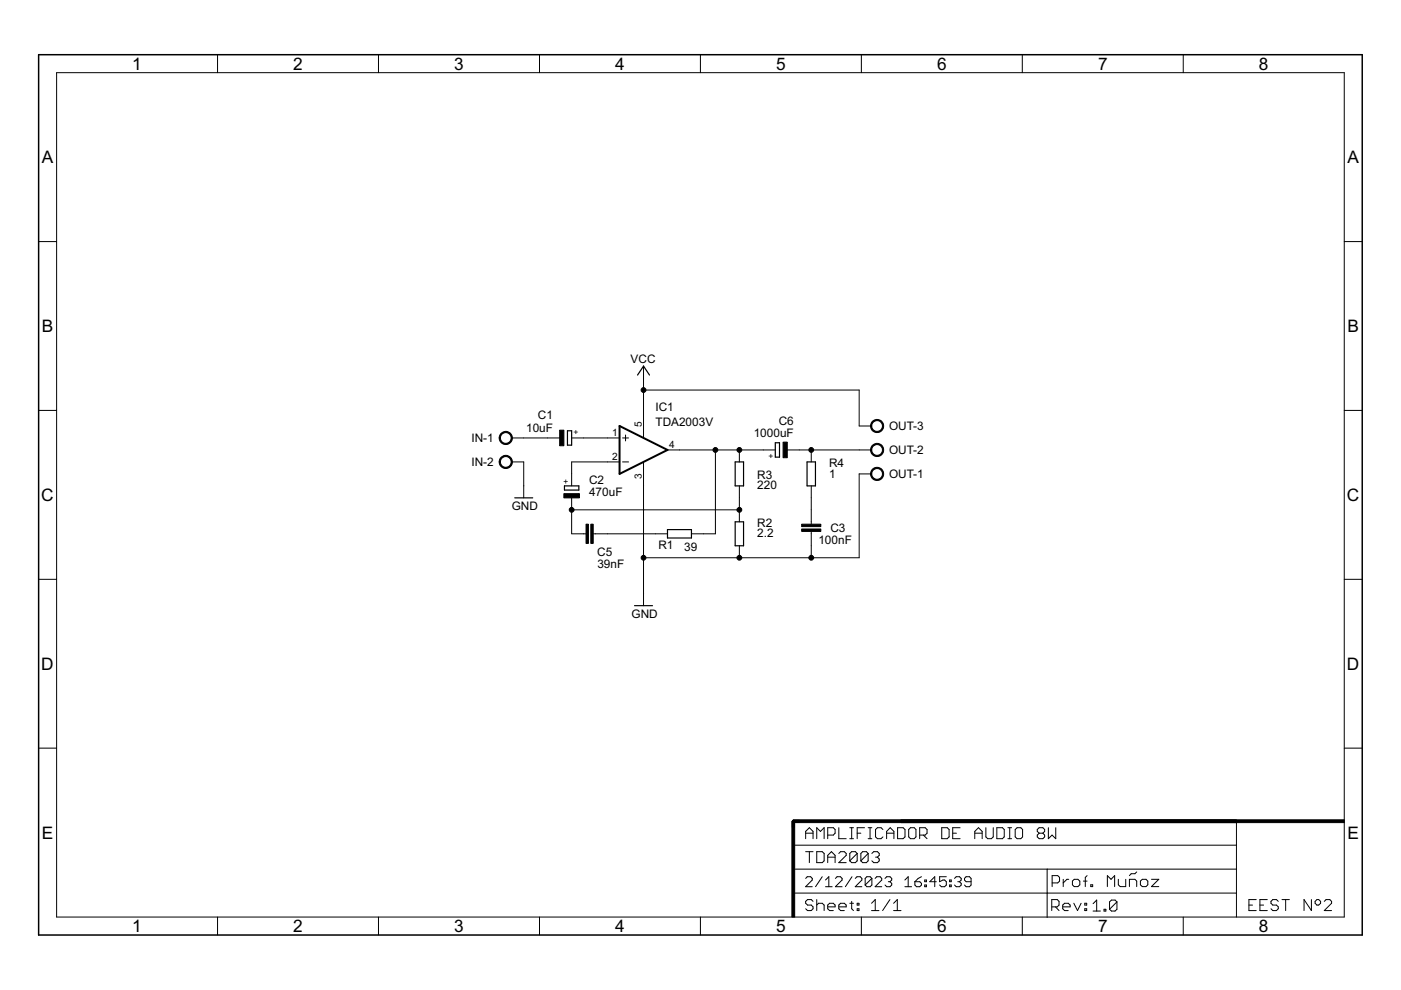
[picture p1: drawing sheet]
<svg xmlns="http://www.w3.org/2000/svg" width="297mm" height="210mm" viewBox="0 0 297 210" stroke-linecap="round" stroke-linejoin="round" font-family="sans-serif">
<path d="M131.4 90.3l10.1 5.1-10.1 5.1z" fill="none" stroke="#000" stroke-width=".42"/>
<g fill="none" stroke="#000" stroke-width=".21">
<path d="M12 15.4h273v179h-273zM46.1 11.6v3.8M80.2 11.6v3.8M114.4 11.6v3.8M148.5 11.6v3.8M182.6 11.6v3.8M216.7 11.6v3.8M250.9 11.6v3.8M8.2 51.2h3.8M285 51.2h3.8M136.4 77.6v15.3M8.2 87h3.8"/>
<path d="M108.5 92.9h10.2M108.5 97.9h2.5v7.7M121.2 92.9h10.2M131.4 97.9h-10.2v5.1M132 92.9h1.3M132 97.9h1.3M132.6 92.2v1.3M136.4 97.9v30.5M136.4 82.7h45.8v7.6h2.5M141.5 95.4h22.9M151.7 95.4v17.8h-5.1M156.8 95.4v2.5"/>
<path d="M166.9 95.4h17.8M172 95.4v2.5M285 87h3.8M121.2 105.6v7.6h3M121.2 108.1h35.6M125.8 113.2h15.7M156.8 103v7.6M156.8 115.7v2.6M172 103v8.1M172 112.7v5.6M184.7 100.5h-2.5v17.8h-45.8M8.2 122.8h3.8"/>
<path d="M285 122.8h3.8M8.2 158.6h3.8M285 158.6h3.8M168.2 179.2h93.9M170.8 177.8v-1.5l.8-.8 .8 .8v1.5M170.8 176.7h1.6M173.2 177.8v-2.3l.7 .8 .8-.8v2.3M175.5 177.1h1.2l.4-.4v-.8l-.4-.4h-1.2v2.3M177.8 175.5v2.3h1.6M180.2 175.5h.8M180.2 177.8h.8M180.6 175.5v2.3"/>
<path d="M181.7 176.7h.8M183.3 175.5h-1.6v2.3M184.1 175.5h.7M184.1 177.8h.7M184.5 175.5v2.3M187.2 175.9l-.4-.4h-.8l-.4 .4v1.5l.4 .4h.8l.4-.4M188 176.7h1.5M188 177.8v-1.5l.7-.8 .8 .8v1.5M190.3 175.5h1.2l.4 .4v1.5l-.4 .4h-1.2zM193 175.5h.8l.4 .4v1.5l-.4 .4h-.8l-.3-.4v-1.5zM195 177.1h1.2l.4-.4v-.8l-.4-.4h-1.2v2.3M195.8 177.1l.8 .7"/>
<path d="M199.7 175.5h1.1l.4 .4v1.5l-.4 .4h-1.1zM202 176.7h.8M203.6 175.5h-1.6v2.3h1.6M206.7 176.7h1.5M206.7 177.8v-1.5l.8-.8 .7 .8v1.5M209 175.5v1.9l.4 .4h.8l.4-.4v-1.9M211.3 175.5h1.2l.4 .4v1.5l-.4 .4h-1.2zM213.7 175.5h.8M213.7 177.8h.8M214.1 175.5v2.3M215.2 175.9l.4-.4h.8l.4 .4v1.5l-.4 .4h-.8l-.4-.4zM220.3 176.7h.8"/>
<path d="M220.3 176.7l-.4-.4v-.4l.4-.4h.8l.4 .4v.4l-.4 .4M220.3 176.7l-.4 .4v.3l.4 .4h.8l.4-.4v-.3l-.4-.4M222.3 175.5v2.3l.8-.7 .7 .7v-2.3M262.1 174.1v20.3M46.1 194.4v3.8M80.2 194.4v3.8M114.4 194.4v3.8M148.5 194.4v3.8M168.2 189.4h93.9M168.2 184.3h93.9M170.8 180.6h1.6M170.8 186.2l.4-.3h.7l.3 .3v.4l-1.4 1.4h1.4"/>
<path d="M171.6 180.6v2.3M172.4 191.1l-.4-.4h-.8l-.4 .4v.4l.4 .4h.8l.4 .4v.4l-.4 .4h-.8l-.4-.4M173.2 180.6h1.1l.4 .4v1.5l-.4 .4h-1.1zM173.2 190.7v2.4M173.2 191.9l.3-.4h.8l.4 .4v1.2M174.3 185.9l-1.4 2.1M175 188h1.4M175 186.6l.7-.7v2.1M175.5 182.9v-1.5l.8-.8 .8 .8v1.5M175.5 192.3h1.6v-.4l-.4-.4h-.8l-.4 .4v.8l.4 .4h.8M175.5 181.7h1.6M177.1 186.2l.4-.3h.7l.3 .3v.4l-1.4 1.4h1.4"/>
<path d="M177.8 181l.4-.4h.8l.4 .4v.4l-1.6 1.5h1.6M177.8 192.3h1.6v-.4l-.4-.4h-.8l-.4 .4v.8l.4 .4h.8M180.2 191.5h.8M180.6 191.1v1.6l.4 .4M180.6 185.9l-1.4 2.1M181.3 186.2l.4-.3h.7l.3 .3v.4l-1.4 1.4h1.4M181.7 181l-.3-.4h-.8l-.4 .4v1.5M181.7 181v1.5l-.3 .4h-.8l-.4-.4M181.7 191.5h.4v.4h-.4zM181.7 192.7h.4v.4h-.4zM181.7 181l-1.5 1.5M182.6 194.4v3.8"/>
<path d="M184.1 181l-.4-.4h-.8l-.4 .4v1.5M184.1 181v1.5l-.4 .4h-.8l-.4-.4M184.1 181l-1.6 1.5M184.8 191.5l.8-.8v2.4M184.8 193.1h1.6M184.8 181l.5-.4h.7l.4 .4v.4l-.4 .3M184.8 186.2v1.4l-.3 .4h-.7l-.4-.4M184.8 186.2l-.3-.3h-.7l-.4 .3v1.4M184.8 186.2l-1.4 1.4M185.5 186.2l.4-.3h.7l.3 .3v.4l-1.4 1.4h1.4M185.6 181.7h.4M186 181.7l.4 .4v.4l-.4 .4h-.7l-.5-.4"/>
<path d="M187.6 186.2l.4-.3h.7l.4 .3v.4l-.4 .3M188.3 186.9h.4M188.7 190.7l-1.6 2.4M188.7 186.9l.4 .4v.3l-.4 .4h-.7l-.4-.4M189.5 191.5l.7-.8v2.4M189.5 193.1h1.5M191.9 188h1.4M191.9 186.6l.7-.7v2.1M194 186.9h1l.4 .4v.3l-.4 .4h-.7l-.3-.4zM195.4 185.9l-.7 .3-.7 .7M196.1 187.6h.3v.4h-.3zM196.1 186.6h.3v.3h-.3z"/>
<path d="M198.5 186.9h-1.4l1.1-1v2.1M200.6 185.9h-1.4v1l.7-.3h.4l.3 .3v.7l-.3 .4h-.7l-.4-.4M201.3 187.6h.4v.4h-.4zM201.3 186.6h.4v.3h-.4zM202.4 186.2l.3-.3h.7l.4 .3v.4l-.4 .3M203.1 186.9h.3M203.4 186.9l.4 .4v.3l-.4 .4h-.7l-.3-.4M205.9 186.9h-1.1l-.3-.3v-.4l.3-.3h.7l.4 .3v1.4l-.4 .4h-.7l-.3-.4M216.7 194.4v3.8M222 184.3v10.2M223 192.3h1.2l.3-.4v-.8l-.3-.4h-1.2v2.4M223.1 187.2h1.2l.3-.4v-.8l-.3-.3h-1.2v2.3"/>
<path d="M223.8 192.3l.7 .8M225.3 192.3h1.6v-.4l-.4-.4h-.8l-.4 .4v.8l.4 .4h.8M225.4 186.4v1.6M226.6 186.4h-.4l-.8 .8M227.7 191.5l.8 1.6 .7-1.6M227.8 186.4h.7l.4 .4v.8l-.4 .4h-.7l-.4-.4v-.8zM229.7 186.8h.8M230 192.7h.4v.4h-.4zM230 191.5h.4v.4h-.4zM230.5 185.7l-.4 .3v2M231.3 187.6h.4v.4h-.4zM231.8 191.6l.7-.8v2.4"/>
<path d="M231.8 193.2h1.5M234.1 192.8h.4v.4h-.4zM234.8 188v-2.3l.8 .7 .7-.7v2.3M236.8 191.2v1.6l-.4 .4h-.8l-.4-.4M236.8 191.2l-.4-.4h-.8l-.4 .4v1.6M236.8 191.2l-1.6 1.6M237.1 186.4v1.2l.4 .4h1.2v-1.6M239.5 188v-1.6h1.1l.4 .4v1.2M241 184.9l-.4 .4h-.8l-.3 .4M241.8 186.8l.4-.4h.8l.4 .4v.8l-.4 .4h-.8l-.4-.4zM244.1 186.4h1.6l-1.6 1.6h1.6M250.9 194.4v3.8"/>
<path d="M264.8 191.9h.8M266.3 190.7h-1.5v2.4h1.5M267.1 191.9h.8M268.7 190.7h-1.6v2.4h1.6M271 191.1l-.4-.4h-.7l-.4 .4v.4l.4 .4h.7l.4 .4v.4l-.4 .4h-.7l-.4-.4M271.8 190.7h1.6M272.6 190.7v2.4M278 190.7v2.4l-1.5-2.4v2.4M279.2 190.7h.4l.4 .4v.4l-.4 .4h-.4l-.4-.4v-.4zM280.8 191.1l.4-.4h.7l.4 .4v.4l-1.5 1.6h1.5"/>
</g>
<path d="M135.2 79.5l1.2-1.9 1.3 1.9M120.3 91.3h.9v3.1h-.9zM155.9 97.9h1.7v5.1h-1.7zM164.4 93.9h.9v3h-.9zM171.1 97.9h1.8v5.1h-1.8zM109.1 105.6h3.8M119.7 103h3v.9h-3zM141.5 112.3h5.1v1.8h-5.1zM155.9 110.6h1.7v5.1h-1.7zM134.5 128.4h3.8" fill="none" stroke="#000" stroke-width=".25"/>
<path d="M118.7 91.2h.8v3.3h-.8zM166 93.7h.9v3.3h-.9zM119.5 104.7h3.4v.9h-3.4zM124.2 111.1h.6v4.1h-.6zM125.3 111.1h.5v4.1h-.5zM170 112.2h4v.5h-4zM170 111.1h4v.6h-4zM167.9 174.1h.6v20.3h-.6zM168.2 173.8h93.9v.6h-93.9zM191 173.8h94v.6h-94z" fill="#000" stroke="#000" stroke-width=".21"/>
<g fill="#000" stroke="#000" stroke-width=".21">
<path d="M106.2 91.9a1.4 1.4 0 0 1 2.2 .2 1.4 1.4 0 0 1-.8 2.1 1.4 1.4 0 0 1-1.8-1.3h.3a1.15 1.15 0 0 1 1.6-1.1 1.15 1.15 0 0 1 .3 1.9 1.15 1.15 0 0 1-1.9-.5v-.3h-.3z" fill-rule="evenodd"/>
<path d="M106.2 97a1.4 1.4 0 0 1 2.2 .2 1.4 1.4 0 0 1-.8 2.1 1.4 1.4 0 0 1-1.8-1.4h.3a1.15 1.15 0 0 1 1.6-1 1.15 1.15 0 0 1 .3 1.9 1.15 1.15 0 0 1-1.9-.6v-.3h-.3z" fill-rule="evenodd"/>
<path d="M184.9 94.4a1.4 1.4 0 0 1 2.3 .2 1.4 1.4 0 0 1-.8 2.1 1.4 1.4 0 0 1-1.8-1.3h.2a1.14 1.14 0 0 1 1.7-.9 1.14 1.14 0 0 1 .1 1.9 1.14 1.14 0 0 1-1.8-.7v-.3h-.2z" fill-rule="evenodd"/>
<path d="M184.9 89.4a1.4 1.4 0 0 1 2.3 .2 1.4 1.4 0 0 1-.8 2 1.4 1.4 0 0 1-1.8-1.3h.2a1.14 1.14 0 0 1 1.7-.9 1.14 1.14 0 0 1 .1 1.9 1.14 1.14 0 0 1-1.8-.7v-.3h-.2z" fill-rule="evenodd"/>
<path d="M184.9 99.5a1.4 1.4 0 0 1 2.2 .2 1.4 1.4 0 0 1-.7 2.1 1.4 1.4 0 0 1-1.8-1.3h.2a1.14 1.14 0 0 1 1.7-1 1.14 1.14 0 0 1 .2 2 1.14 1.14 0 0 1-1.9-.7v-.3h-.2z" fill-rule="evenodd"/>
<circle cx="136.4" cy="82.7" r=".51"/>
<circle cx="151.7" cy="95.4" r=".51"/>
<circle cx="156.8" cy="95.4" r=".51"/>
<circle cx="172" cy="95.4" r=".51"/>
<circle cx="121.2" cy="108.1" r=".51"/>
<circle cx="136.4" cy="118.3" r=".51"/>
<circle cx="156.8" cy="108.1" r=".51"/>
<circle cx="156.8" cy="118.3" r=".51"/>
<circle cx="172" cy="118.3" r=".51"/>
</g>
<path d="M169.5 174.1h-1.3v1.3" fill="none" stroke="#000" stroke-width=".61"/>
<path d="M8.2 11.6h280.6v186.6h-280.6z" fill="none" stroke="#000" stroke-width=".32"/>
<g font-size="4.1">
<text x="28" y="14.8">1</text>
<text x="62.2" y="14.8">2</text>
<text x="96.3" y="14.8">3</text>
<text x="130.4" y="14.8">4</text>
<text x="164.5" y="14.8">5</text>
<text x="198.7" y="14.8">6</text>
<text x="232.8" y="14.8">7</text>
<text x="266.9" y="14.8">8</text>
<text x="8.9" y="34.6">A</text>
<text x="285.7" y="34.6">A</text>
<text x="8.9" y="70.4">B</text>
<text x="285.7" y="70.4">B</text>
<text x="8.8" y="106.2">C</text>
<text x="285.6" y="106.2">C</text>
<text x="8.8" y="142">D</text>
<text x="285.6" y="142">D</text>
<text x="8.9" y="177.8">E</text>
<text x="285.7" y="177.8">E</text>
<text x="28" y="197.6">1</text>
<text x="62.2" y="197.6">2</text>
<text x="96.3" y="197.6">3</text>
<text x="130.4" y="197.6">4</text>
<text x="164.5" y="197.6">5</text>
<text x="198.7" y="197.6">6</text>
<text x="232.8" y="197.6">7</text>
<text x="266.9" y="197.6">8</text>
</g>
<g font-size="2.8">
<text x="133.7" y="76.9">VCC</text>
<text x="114.1" y="88.9">C1</text>
<text x="139" y="87.2">IC1</text>
<text x="100" y="93.8">IN-1</text>
<text x="111.6" y="91.6">10uF</text>
<text x="139" y="90.3">TDA2003V</text>
<text x="159.8" y="92.6">1000uF</text>
<text x="165.1" y="90">C6</text>
<text x="188.5" y="91.2">OUT-3</text>
<text x="100" y="98.8">IN-2</text>
<text x="160.6" y="101.5">R3</text>
<text x="175.8" y="101.2">1</text>
<text x="175.8" y="99">R4</text>
<text x="188.5" y="101.4">OUT-1</text>
<text x="188.5" y="96.3">OUT-2</text>
<text x="124.9" y="105.1">470uF</text>
<text x="124.9" y="102.5">C2</text>
<text x="160.6" y="103.8">220</text>
<text x="108.5" y="108.1">GND</text>
<text x="160.6" y="113.9">2.2</text>
<text x="160.6" y="111.7">R2</text>
<text x="176.1" y="112.8">C3</text>
<text x="126.6" y="117.9">C5</text>
<text x="139.6" y="116.5">R1</text>
<text x="145.1" y="116.7">39</text>
<text x="173.5" y="115.3">100nF</text>
<text x="126.7" y="120.4">39nF</text>
<text x="133.9" y="131">GND</text>
</g>
<g font-size="2.4">
<text x="129.8" y="92.5">1</text>
<text x="136.1" y="90.5" transform="rotate(-90 136.1 90.5)">5</text>
<text x="141.9" y="95">4</text>
<text x="129.8" y="97.6">2</text>
<text x="136.1" y="101.5" transform="rotate(-90 136.1 101.5)">3</text>
</g>
<g font-size="2">
<text x="121.6" y="92.3">+</text>
<text x="162.9" y="97.3">+</text>
<text x="120.6" y="102.6" transform="rotate(-90 120.6 102.6)">+</text>
</g>
</svg>
